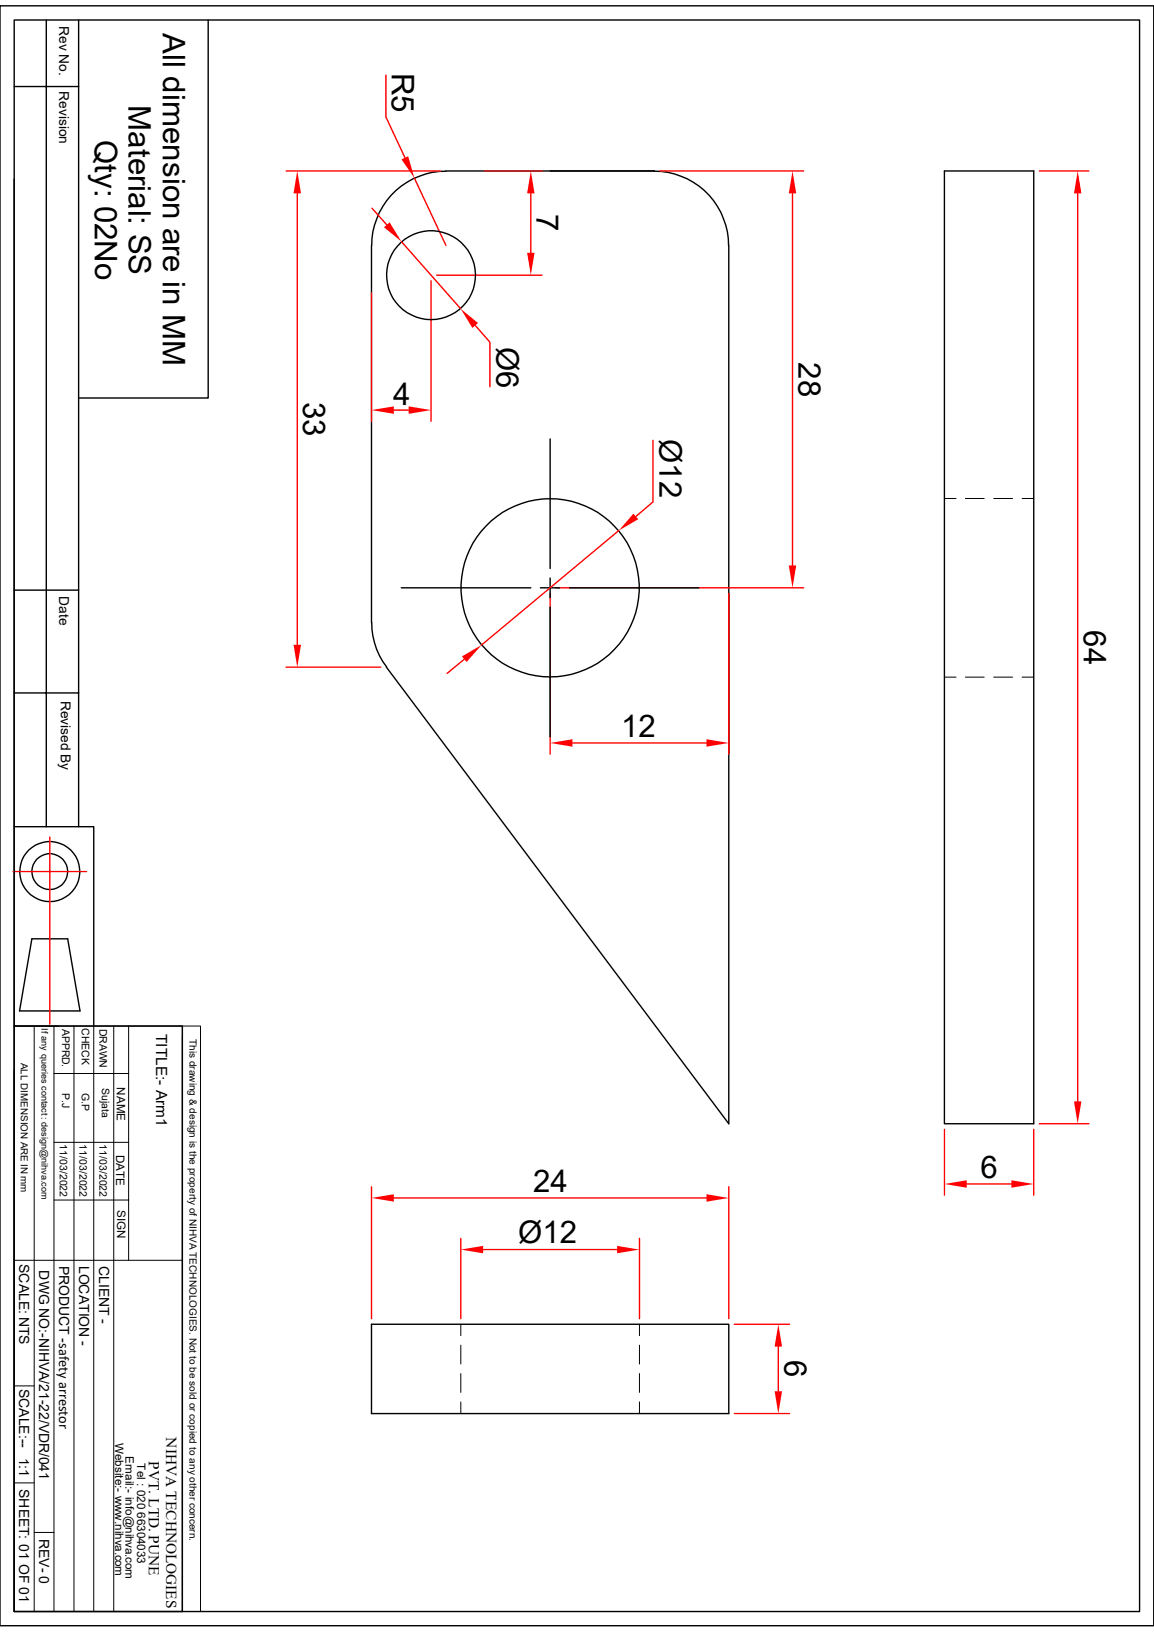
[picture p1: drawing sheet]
<svg xmlns="http://www.w3.org/2000/svg" width="210mm" height="297mm" viewBox="0 0 210 297" stroke-linecap="round" stroke-linejoin="round" font-family="sans-serif">
<g fill="none" stroke="#000" stroke-width=".25">
<path d="M0 1.1h210v294.8h-210zM2.6 3.6h204.8v289.7h-204.8zM2.6 15.7h11.7M8.4 3.6v146.9M14.3 3.6v146.9M2.6 32.6v117.9h14.5v36.2M81.2 31.1h37.9M81.2 31.2a13.5 13.5 0 0 0-13.6 13.5M119.1 31.2a13.5 13.5 0 0 1 13.5 13.5M67.6 44.7v68.6M132.6 44.7v159.8l-62.3-83.1M2.6 107.4h11.7"/>
<path d="M67.6 113.3a13.3 13.3 0 0 0 2.8 8.1M2.6 126.1h11.7M2.6 150.5v36.2M5.8 170.9h6.5l2.3 13.1h-11zM2.6 186.7h30.6v106.6h-30.6zM2.6 194.8v98.5M67.6 241h65v16.3h-65z"/>
<circle cx="9.1" cy="158.6" r="5.5"/>
<circle cx="9.1" cy="158.6" r="3.3"/>
</g>
<g fill="none" stroke="#000" stroke-width=".18">
<path d="M2.6 186.7h30.6M6.2 186.7v106.6M9.8 195.4h13.6M9.8 186.7v106.6M13.5 186.7v106.6M17.1 186.7v106.6M20.7 186.7v106.6M23.4 186.7v42.7M33.2 186.7h3.3v106.6h-3.3zM33.2 188.6v104.7M9.8 218.4h13.6M9.8 207.9h13.6"/>
<path d="M2.6 229.4h30.6M2.6 252.2h3.6M83.9 241v2.1M83.9 244.8v3.4M83.9 250v3.4M83.9 255.1v2.2M116.4 241v2.1M116.4 244.8v3.4M116.4 250v3.4M116.4 255.1v2.2M2.6 269.9h3.6M6.2 278.9h3.6"/>
</g>
<path d="M2.4 158.6h13.3M9.1 152.4v34M133.6 241h10.1M133.6 257.3h10.1M141.6 245.1v8.1" fill="none" stroke="#f00" stroke-width=".25"/>
<g fill="#f00">
<path d="M141.6 241l.7 4.1h-1.3z"/>
<path d="M141 253.2h1.3l-.7 4.1z"/>
</g>
<path d="M120.1 31.1h26.2M144.2 35.2v67.7M101.1 107h45.2" fill="none" stroke="#f00" stroke-width=".25"/>
<g fill="#f00">
<path d="M144.2 31.1l.7 4.1h-1.3z"/>
<path d="M143.6 102.9h1.3l-.7 4.1z"/>
</g>
<path d="M100.1 108v29.2M132.6 108v29.2M104.2 135.2h24.4" fill="none" stroke="#f00" stroke-width=".25"/>
<g fill="#f00">
<path d="M100.1 135.2l4.1-.7v1.4z"/>
<path d="M128.6 134.5l4 .7-4 .7z"/>
</g>
<path d="M52.1 31.1h28M54.1 35.2v82.1M52.1 121.4h17.2" fill="none" stroke="#f00" stroke-width=".25"/>
<g fill="#f00">
<path d="M54.1 31.1l.7 4.1h-1.4z"/>
<path d="M53.4 117.3h1.4l-.7 4.1z"/>
</g>
<path d="M83.9 225.4v14.6M87.9 227.4h24.4M116.4 225.4v14.6" fill="none" stroke="#f00" stroke-width=".25"/>
<g fill="#f00">
<path d="M112.3 226.7l4.1 .7-4.1 .7z"/>
<path d="M83.9 227.4l4-.7v1.4z"/>
</g>
<path d="M67.6 216v24M71.7 218h56.9M132.6 216v24" fill="none" stroke="#f00" stroke-width=".25"/>
<g fill="#f00">
<path d="M128.6 217.3l4 .7-4 .7z"/>
<path d="M67.6 218l4.1-.7v1.4z"/>
</g>
<path d="M70.2 13.7v7.6l3.5 7.4M75.4 32.4l5.8 12.3" fill="none" stroke="#f00" stroke-width=".25"/>
<path d="M73.1 29l1.2-.6 1.1 4z" fill="#f00"/>
<path d="M100.1 31.1h19M171.9 31.1h16.2v173.4h-16.2zM100.1 79.9v23.6M73 107h23.6M98.3 107h3.6M100.1 105.2v3.6M100.1 110.5v23.6M103.6 107h23.6" fill="none" stroke="#000" stroke-width=".25"/>
<path d="M171.9 90.7h2.1M175.7 90.7h3.4M180.8 90.7h3.5M186 90.7h2.1M171.9 123.2h2.1M175.7 123.2h3.4M180.8 123.2h3.5M186 123.2h2.1" fill="none" stroke="#000" stroke-width=".18"/>
<path d="M189.1 31.1h9.1M196.1 35.2v165.2M189.1 204.5h9.1" fill="none" stroke="#f00" stroke-width=".25"/>
<g fill="#f00">
<path d="M196.1 31.1l.7 4.1h-1.3z"/>
<path d="M195.5 200.4h1.3l-.7 4.1z"/>
</g>
<path d="M171.9 205.5v12M175.9 215.5h8.2M188.1 205.5v12" fill="none" stroke="#f00" stroke-width=".25"/>
<g fill="#f00">
<path d="M171.9 215.5l4-.7v1.4z"/>
<path d="M184.1 214.8l4 .7-4 .7z"/>
</g>
<path d="M37.9 3.6v68.8h-23.6" fill="none" stroke="#000" stroke-width=".25"/>
<path d="M67.6 53.3v23.4M78.4 51.1v25.6M71.7 74.6h2.7" fill="none" stroke="#f00" stroke-width=".25"/>
<g fill="#f00">
<path d="M67.6 74.6l4.1-.6v1.3z"/>
<path d="M74.4 74l4 .6-4 .7z"/>
</g>
<path d="M88.2 31.1h10.4M96.6 35.2v10.8M79.5 50.1h19.1" fill="none" stroke="#f00" stroke-width=".25"/>
<g fill="#f00">
<path d="M96.6 31.1l.7 4.1h-1.4z"/>
<path d="M95.9 46h1.4l-.7 4.1z"/>
</g>
<circle cx="78.4" cy="50.1" r="8.1" fill="none" stroke="#000" stroke-width=".25"/>
<path d="M67.7 37.9l2.7 3M73.1 44l10.7 12.2M86.5 59.2l2.7 3.1v8.1" fill="none" stroke="#f00" stroke-width=".25"/>
<g fill="#f00">
<path d="M69.9 41.4l1-.9 2.2 3.5z"/>
<path d="M83.8 56.2l3.2 2.6-1 .9z"/>
</g>
<circle cx="100.1" cy="107" r="16.2" fill="none" stroke="#000" stroke-width=".25"/>
<path d="M112.6 96.6l-25 20.8M118.8 80.1v11.3l-3.1 2.6M84.5 120l-3.1 2.6" fill="none" stroke="#f00" stroke-width=".25"/>
<g fill="#f00">
<path d="M84.1 119.5l3.5-2.1-2.7 3.1z"/>
<path d="M115.3 93.5l.9 1-3.6 2.1z"/>
</g>
<g font-size="5.7">
<text x="29.6" y="6" transform="rotate(90 29.6 6)">All dimension are in MM</text>
<text x="71.3" y="13.3" transform="rotate(90 71.3 13.3)">R5</text>
<text x="23.4" y="19.1" transform="rotate(90 23.4 19.1)">Material: SS</text>
<text x="17.2" y="25.4" transform="rotate(90 17.2 25.4)">Qty: 02No</text>
<text x="97.6" y="39" transform="rotate(90 97.6 39)">7</text>
<text x="90.3" y="63.1" transform="rotate(90 90.3 63.1)">Ø6</text>
<text x="145.3" y="65.9" transform="rotate(90 145.3 65.9)">28</text>
<text x="55.2" y="73.1" transform="rotate(90 55.2 73.1)">33</text>
<text x="71.5" y="73.6">4</text>
<text x="120" y="79.9" transform="rotate(90 120 79.9)">Ø12</text>
<text x="197.2" y="114.7" transform="rotate(90 197.2 114.7)">64</text>
<text x="113" y="134.2">12</text>
<text x="178.4" y="214.4">6</text>
<text x="97" y="217">24</text>
<text x="94.3" y="226.2">Ø12</text>
<text x="142.7" y="247.6" transform="rotate(90 142.7 247.6)">6</text>
</g>
<g font-size="2.8">
<text x="28.4" y="188.2" transform="rotate(90 28.4 188.2)">TITLE:- Arm1</text>
<text x="30.3" y="261.6" transform="rotate(90 30.3 261.6)">NIHVA TECHNOLOGIES</text>
<text x="27.1" y="265.9" transform="rotate(90 27.1 265.9)">PVT. LTD. PUNE</text>
</g>
<g font-size="2.5">
<text x="10.8" y="4.7" transform="rotate(90 10.8 4.7)">Rev No.</text>
<text x="10.8" y="16.6" transform="rotate(90 10.8 16.6)">Revision</text>
<text x="10.8" y="108.5" transform="rotate(90 10.8 108.5)">Date</text>
<text x="11" y="127.5" transform="rotate(90 11 127.5)">Revised By</text>
<text x="3.5" y="230" transform="rotate(90 3.5 230)">SCALE: NTS</text>
<text x="7.2" y="231.2" transform="rotate(90 7.2 231.2)">DWG NO:-NIHVA/21-22/VDR/041</text>
<text x="10.8" y="230.3" transform="rotate(90 10.8 230.3)">PRODUCT -safety arrestor</text>
<text x="14.4" y="230.3" transform="rotate(90 14.4 230.3)">LOCATION -</text>
<text x="18" y="230.4" transform="rotate(90 18 230.4)">CLIENT -</text>
<text x="3.5" y="252.7" transform="rotate(90 3.5 252.7)">SCALE:--</text>
<text x="3.5" y="265.3" transform="rotate(90 3.5 265.3)">1:1</text>
<text x="3.5" y="271" transform="rotate(90 3.5 271)">SHEET: 01 OF 01</text>
<text x="7.2" y="280" transform="rotate(90 7.2 280)">REV- 0</text>
</g>
<g font-size="2.1">
<text x="21.3" y="197.9" transform="rotate(90 21.3 197.9)">NAME</text>
<text x="21.1" y="210.1" transform="rotate(90 21.1 210.1)">DATE</text>
<text x="21.3" y="220.2" transform="rotate(90 21.3 220.2)">SIGN</text>
<text x="21" y="262.6" transform="rotate(90 21 262.6)">Website:- www.nihva.com</text>
<text x="22.9" y="265" transform="rotate(90 22.9 265)">Email:- info@nihva.com</text>
<text x="25" y="266.3" transform="rotate(90 25 266.3)">Tel : 020 66304033</text>
</g>
<g font-size="1.9">
<text x="11.3" y="187.2" transform="rotate(90 11.3 187.2)">APPRD.</text>
<text x="14.9" y="187.1" transform="rotate(90 14.9 187.1)">CHECK</text>
<text x="18.1" y="187.2" transform="rotate(90 18.1 187.2)">DRAWN</text>
<text x="18.5" y="198" transform="rotate(90 18.5 198)">Sujata</text>
<text x="11.3" y="198.9" transform="rotate(90 11.3 198.9)">P.J</text>
<text x="14.9" y="199" transform="rotate(90 14.9 199)">G.P</text>
<text x="10.9" y="208.3" transform="rotate(90 10.9 208.3)">11/03/2022</text>
<text x="14.5" y="208.3" transform="rotate(90 14.5 208.3)">11/03/2022</text>
<text x="18.1" y="208.3" transform="rotate(90 18.1 208.3)">11/03/2022</text>
</g>
<g font-size="1.8">
<text x="34.5" y="189.1" transform="rotate(90 34.5 189.1)">This drawing &amp; design is the property of NIHVA TECHNOLOGIES. Not to be sold or copied to any other concern.</text>
<text x="3.8" y="193.4" transform="rotate(90 3.8 193.4)">ALL DIMENSION ARE IN mm</text>
</g>
<text font-size="1.7" x="7.5" y="187.2" transform="rotate(90 7.5 187.2)">If any queries contact : design@nihva.com</text>
</svg>
